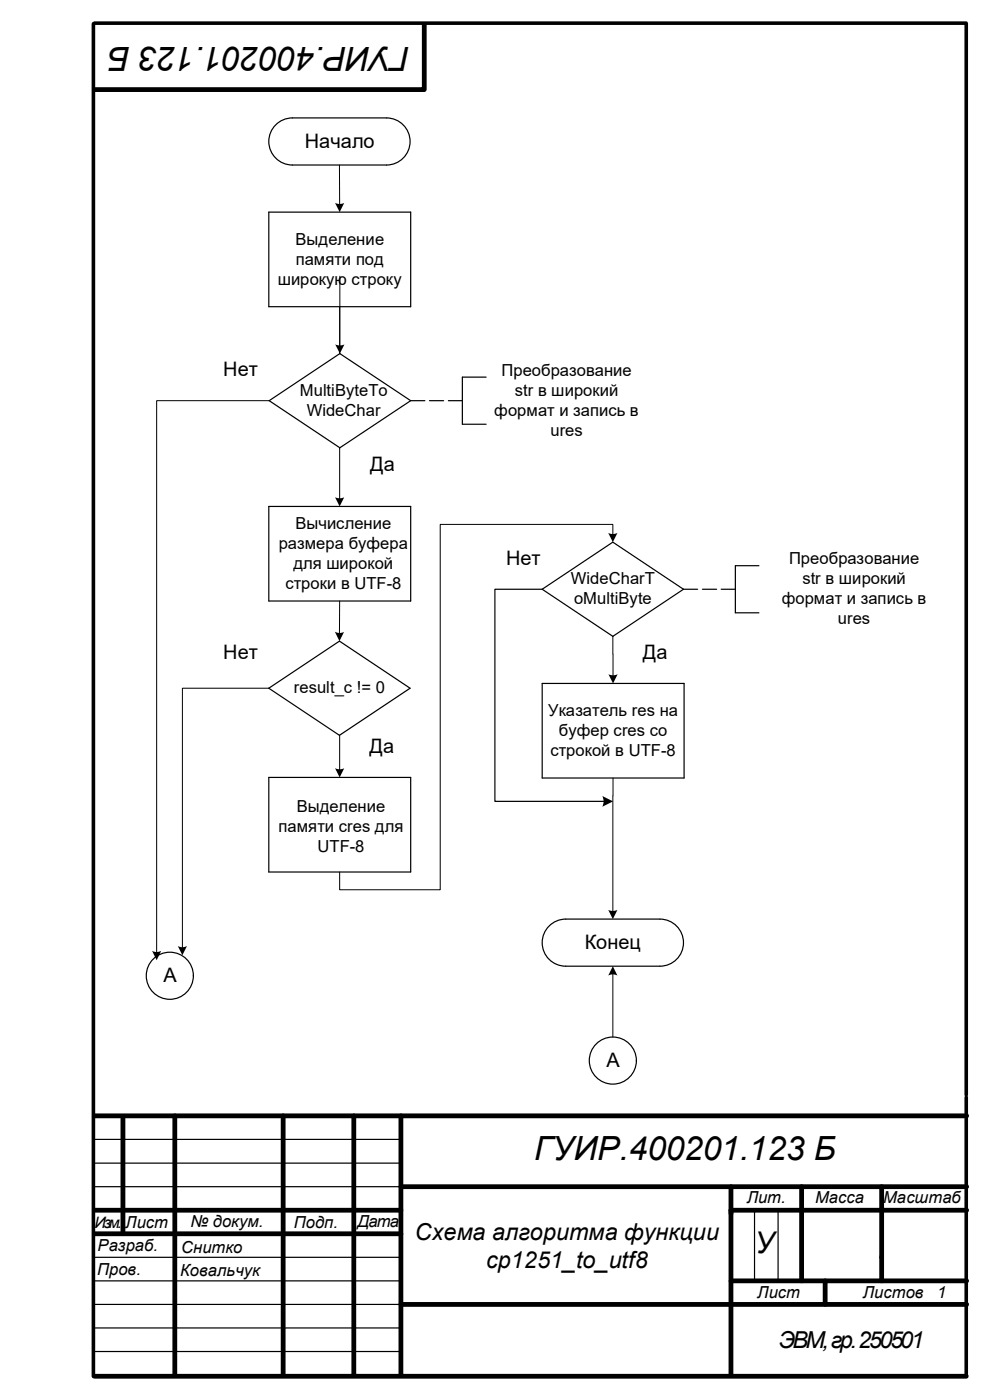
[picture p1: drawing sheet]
<svg xmlns="http://www.w3.org/2000/svg" width="210mm" height="297mm" viewBox="0 0 210 297" stroke-linecap="round" stroke-linejoin="round" font-family="sans-serif">
<path d="M19.8 5v287M20 4.9h185v227.4M205 232.8v59.2" fill="none" stroke="#000" stroke-width=".76"/>
<g fill="none" stroke="#000" stroke-width="1">
<path d="M90 5.4v13.6h-70M20.1 236.7h185M26.1 237.2v24.5M37.1 236.7v55M60.1 236.7v55M75.1 236.7v55M85 236.7v55M20.1 256.8h64.9M85 251.8h120.1M155.1 251.8v39.9M155.1 256.8h50M170.1 251.8v19.9"/>
<path d="M187 251.8v19.9M20.1 261.7h64.9M85 276.7h120.1M155.1 271.7h50M175 271.7v5M20 292h185"/>
</g>
<g fill="none" stroke="#000" stroke-width=".25">
<path d="M58.8 26.2a5 5 0 0 1 3.2-1.2h20a5 5 0 0 1 5 5 5 5 0 0 1-5 5h-20a5 5 0 0 1-4.7-3.3 5 5 0 0 1 1.5-5.5zM57 45h30.1v20.1h-30.1zM57.1 85l15-10 15 10-15 10zM87.1 85h3M91.1 85h3M95.1 85h3M103.1 80h-5v10h5M57 107.4h30.1v20.1h-30.1zM115 125h-10v45h23.3M115 125l15-10 15 10M115 125l15 10 15-10M145 125h3"/>
<path d="M149 125h3M153 125h3M161 120h-5v10h5M57 146l15-10 15 10-15 10zM115 145h30.1v20.1h-30.1zM57 164.9h30.1v20.1h-30.1zM116.2 196.8a5 5 0 0 1 3.8-1.8h20a5 5 0 0 1 5 5 5 5 0 0 1-5 5h-20a5 5 0 0 1-4.5-2.9 5 5 0 0 1 .7-5.3zM20.1 241.7h64.9M20.1 246.8h64.9M20.1 251.8h64.9M160.1 256.8v14.9M165.1 256.8v14.9"/>
<path d="M20.1 266.7h64.9M20.1 271.7h64.9M20.1 276.7h64.9M20.1 281.7h64.9M20.1 286.7h64.9"/>
<circle cx="36" cy="207" r="5"/>
<circle cx="130" cy="225" r="5"/>
</g>
<path d="M72 35l.1 8.5M72.1 58.6v14.9M72.1 65.1v9.9M57.1 85h-23.9v117.2M72.1 95v11M130 113.5v-2.2h-36.6v77.5h-21.3v-3.8M72.1 127.5l-.1 7M130 135v8.5M57 146h-18.3v55.2M72 156l.1 7.4M130 165.1v28.4M130 206.5v13.5" fill="none" stroke="#000" stroke-width=".21"/>
<g fill="#000">
<path d="M71.1 43.1l1.2 .2 .7-.2-.9 1.9z" fill-rule="evenodd"/>
<path d="M71.1 73.1l1.2 .2 .8-.2-1 1.9z" fill-rule="evenodd"/>
<path d="M71.1 105.5l1.2 .2 .7-.2-.9 1.9z" fill-rule="evenodd"/>
<path d="M129 113.1l1.2 .2 .8-.2-1 1.9z" fill-rule="evenodd"/>
<path d="M71 134l.8 .3 1.2-.2-1 1.9z" fill-rule="evenodd"/>
<path d="M129.1 143l1.2 .3 .7-.3-1 2z" fill-rule="evenodd"/>
<path d="M71.1 163l1.2 .2 .7-.2-.9 1.9z" fill-rule="evenodd"/>
<path d="M127.8 168.9l2.2 1.1-2.2 1.2a2.43 2.43 0 0 0 0-2.3z" fill-rule="evenodd"/>
<path d="M129 193l.8 .3 1.2-.3-1 2z" fill-rule="evenodd"/>
<path d="M32.3 201.7a1.98 1.98 0 0 0 1.9 0l-1 2z" fill-rule="evenodd"/>
<path d="M37.7 200.7a1.98 1.98 0 0 0 2 0l-1 1.9z" fill-rule="evenodd"/>
<path d="M130 205l1 2a2 2 0 0 0-2 0z" fill-rule="evenodd"/>
</g>
<g font-size="7.1">
<text x="87" y="9.9" transform="rotate(-180 87 9.9)">ГУИР.400201.123 Б</text>
<text x="113.3" y="246.1">ГУИР.400201.123 Б</text>
</g>
<text font-size="6.4" x="160.1" y="265.9">У</text>
<g font-size="5">
<text x="88" y="263">Схема алгоритма функции</text>
<text x="103.1" y="269">cp1251_to_utf8</text>
<text x="165.2" y="286">ЭВМ, гр. 250501</text>
</g>
<g font-size="4.2">
<text x="64.7" y="31.3">Начало</text>
<text x="47.4" y="79.8">Нет</text>
<text x="78.5" y="99.8">Да</text>
<text x="107.4" y="119.8">Нет</text>
<text x="47.4" y="139.8">Нет</text>
<text x="136.4" y="139.8">Да</text>
<text x="78.4" y="159.8">Да</text>
<text x="124" y="201.3">Конец</text>
<text x="34.7" y="208.3">А</text>
<text x="128.7" y="226.3">А</text>
</g>
<g font-size="3.5">
<text x="62.7" y="51.9">Выделение</text>
<text x="62.7" y="56.1">памяти под</text>
<text x="58.9" y="60.4">широкую строку</text>
<text x="63.6" y="84">MultiByteTo</text>
<text x="106.4" y="79.8">Преобразование</text>
<text x="109.2" y="84">str в широкий</text>
<text x="65.1" y="88.2">WideChar</text>
<text x="104.9" y="88.2">формат и запись в</text>
<text x="116.8" y="92.5">ures</text>
<text x="62.7" y="112.2">Вычисление</text>
<text x="59.1" y="116.5">размера буфера</text>
<text x="167.4" y="119.7">Преобразование</text>
<text x="60.5" y="124.9">строки в UTF-8</text>
<text x="62.2" y="120.7">для широкой</text>
<text x="121.1" y="124">WideCharT</text>
<text x="170.2" y="124">str в широкий</text>
<text x="121.8" y="128.2">oMultiByte</text>
<text x="165.9" y="128.2">формат и запись в</text>
<text x="177.8" y="132.4">ures</text>
<text x="62.4" y="147.1">result_c != 0</text>
<text x="116.3" y="151.9">Указатель res на</text>
<text x="116.8" y="160.4">строкой в UTF-8</text>
<text x="118.6" y="156.1">буфер cres со</text>
<text x="62.9" y="172.3">Выделение</text>
<text x="59.1" y="176.6">памяти сres для</text>
<text x="67.4" y="180.8">UTF-8</text>
<text x="158.4" y="255.3">Лит.</text>
<text x="172.9" y="255.3">Масса</text>
<text x="187.4" y="255.3">Масштаб</text>
<text x="26.6" y="260.5">Лист</text>
<text x="40.4" y="260.4">№ докум.</text>
<text x="62.3" y="260.5">Подп.</text>
<text x="75.9" y="260.4">Дата</text>
<text x="20.7" y="265.5">Разраб.</text>
<text x="38.4" y="265.9">Снитко</text>
<text x="20.6" y="270.5">Пров.</text>
<text x="38.2" y="270.8">Ковальчук</text>
<text x="160.7" y="275.3">Лист</text>
<text x="183" y="275.3">Листов</text>
<text x="198.8" y="275.4">1</text>
</g>
<text font-size="3.3" x="20.1" y="260.5">Изм.</text>
</svg>
